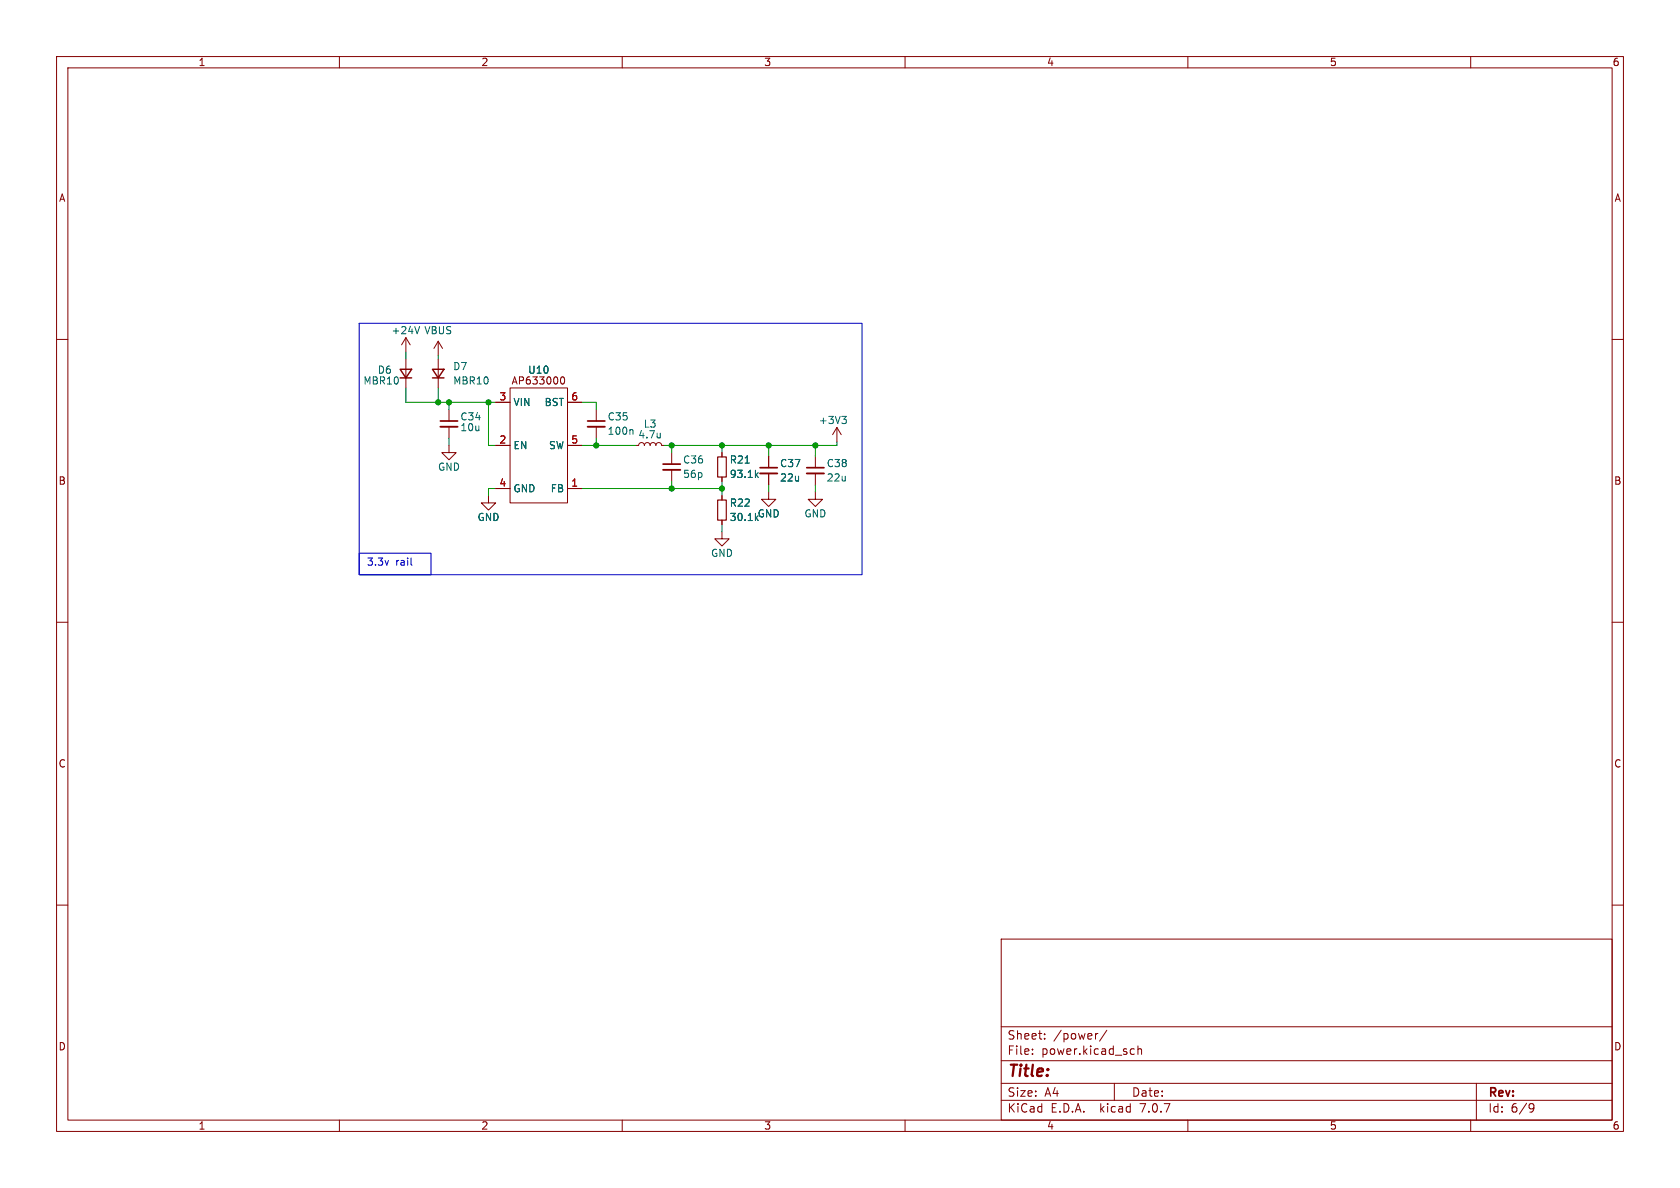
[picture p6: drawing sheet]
<svg xmlns="http://www.w3.org/2000/svg" width="297mm" height="210mm" viewBox="0 0 297 210" stroke-linecap="round" stroke-linejoin="round" font-family="sans-serif">
<g fill="none" stroke="#840000" stroke-width=".18">
<path d="M10 10h277v190h-277zM12 12h273v186h-273zM60 10v2M110 10v2M160 10v2M210 10v2M260 10v2M10 60h2M71.8 59.7v2.5M71.8 59.7l-.8 1.3M71.8 59.7l.7 1.3M285 60h2"/>
<path d="M71.8 63.5v5.1M77.5 60.3v2.6M77.5 63.5v5.1M77.5 60.3l-.8 1.3M77.5 60.3l.7 1.3M79.4 78.7v1.3h1.2l-1.2 1.3-1.3-1.3h1.3M79.4 72.4v2M79.4 75.4v2.1M87.6 78.7h2.6M87.6 71.1h2.6M90.2 68.6h10.1v20.3h-10.1zM99.1 67.1l.1-.4 .2-.1a.68 .68 0 0 1 .4 .7 .68 .68 0 0 1-.4 .6l-.2-.1-.1-.4"/>
<path d="M100.3 78.7h2.6M100.3 71.1h2.6M105.4 72.4v2M105.4 75.4v2.1M112.4 78.7h.5l.2-.3 .3-.2 .4 .2 .1 .3 .2-.3 .3-.2 .4 .2 .1 .3 .2-.3 .4-.2 .3 .2 .2 .3 .1-.3 .4-.2 .3 .2 .2 .3h.5M148 75.6l-.8 1.2M148 75.6v2.5M148 75.6l.7 1.2M86.4 87.6v1.3h1.2l-1.2 1.3-1.3-1.3h1.3M87.6 86.4h2.6M100.3 86.4h2.6M118.7 80v2"/>
<path d="M118.7 83.1v2M127.6 94v1.3h1.3l-1.3 1.2-1.2-1.2h1.2M127.6 80v.8M127.6 84.3v.8M127.6 87.6v.8M127.6 91.9v.8M135.9 87v1.3h1.3l-1.3 1.2-1.3-1.2h1.3M135.9 80.6v2.1M135.9 83.7v2M144.1 87v1.3h1.3l-1.3 1.2-1.2-1.2h1.2M144.1 80.6v2.1M144.1 83.7v2"/>
<path d="M10 110h2M285 110h2M10 160h2M285 160h2M177 166h108v32h-108zM60 198v2M110 198v2M160 198v2M177 194.5h108M177 191.5h108M177 187.5h108M177 181.5h108"/>
<path d="M182.5 186.3v.1M182.5 185.5v.1M184.7 183.6v.1M184.7 182.8v.1M194.1 182.7l-.3 .1M195.7 182.1l-1.3 2M197 191.5v3M200.1 185.4l.4 .1M200.5 186.3l-.4 .1M201.2 185.5l.2-.1 .3 .1 .1 .9M201.2 184.9v1.5M210 198v2"/>
<path d="M260 198v2M261 191.5v6.5M270.6 195.1l.5 .1a.99 .99 0 0 1-.4 1.4h-.2M271.2 195.7l-.3 .3h-.3"/>
</g>
<path d="M70.7 65.3h2.1l-1 1.5zM70.7 66.8h2.1M76.5 65.3h2l-1 1.5zM76.5 66.8h2" fill="none" stroke="#840000" stroke-width=".25"/>
<path d="M77.9 75.4h3M103.9 75.4h3M117.2 83.1h3.1M134.4 83.7h3M142.6 83.7h3.1" fill="none" stroke="#840000" stroke-width=".33"/>
<path d="M77.9 74.4h3M103.9 74.4h3M117.2 82h3.1M134.4 82.7h3M142.6 82.7h3.1" fill="none" stroke="#840000" stroke-width=".3"/>
<path d="M126.9 80.8h1.5v3.5h-1.5zM126.9 88.4h1.5v3.5h-1.5z" fill="none" stroke="#840000" stroke-width=".2"/>
<path d="M74.2 57.7l-.4 1.3M111.7 75.9l.2 .2v.7M116.7 76.6v.8M116.7 77.3v.1M148.8 73.6h.8l-.4 .5M149.4 74.1l.2 .2v.3l-.2 .3M131.7 81.9h.8M133.7 83.9l.3 .5M134 83.6l-.4 .4" fill="none" stroke="#006464" stroke-width=".18"/>
<path d="M63.5 57.2h88.9v44.4h-88.9zM63.5 97.8h12.7v3.8h-12.7zM72.7 99.9h.2" fill="none" stroke="#0000c2" stroke-width=".18"/>
<g fill="none" stroke="#009600" stroke-width=".18">
<path d="M71.8 68.6v2.5h15.8M71.8 62.2v1.3M77.5 62.9v.6M77.5 68.6v2.5M79.4 71.1v1.3M79.4 77.5v1.2M86.4 71.1v7.6h1.2M102.9 78.7h9.5M102.9 71.1h2.5v1.3M105.4 77.5v1.2M118.7 78.7v1.3M127.6 78.7v1.3"/>
<path d="M135.9 78.7v1.9M144.1 78.7v1.9M148 78.1v.6h-30.5M87.6 86.4h-1.2v1.2M102.9 86.4h24.7M118.7 85.1v1.3M127.6 85.1v2.5M127.6 92.7v1.3M135.9 85.7v1.3M144.1 85.7v1.3"/>
</g>
<g fill="#009600" stroke="#009600" stroke-width=".18">
<circle cx="135.9" cy="78.7" r=".46"/>
<circle cx="127.6" cy="78.7" r=".46"/>
<circle cx="118.7" cy="78.7" r=".46"/>
<circle cx="118.7" cy="86.4" r=".46"/>
<circle cx="144.1" cy="78.7" r=".46"/>
<circle cx="127.6" cy="86.4" r=".46"/>
<circle cx="105.4" cy="78.7" r=".46"/>
<circle cx="86.4" cy="71.1" r=".46"/>
<circle cx="79.4" cy="71.1" r=".46"/>
<circle cx="77.5" cy="71.1" r=".46"/>
</g>
<text font-size="2.8" fill="#840000" x="178" y="190.9">Title:</text>
<g font-size="2.1" fill="#840000">
<text x="178" y="184">Sheet:</text>
<text x="186.2" y="184">/power/</text>
<text x="178" y="186.7">File:</text>
<text x="184.1" y="186.7">power.kicad_sch</text>
<text x="178" y="196.9">KiCad</text>
<text x="178" y="194.1">Size:</text>
<text x="184.7" y="194.1">A4</text>
<text x="185.7" y="196.9">E.D.A.</text>
<text x="194.6" y="196.9">kicad</text>
<text x="200" y="194.1">Date:</text>
<text x="201.8" y="196.9">7.0.7</text>
<text x="263" y="194.3">Rev:</text>
<text x="263" y="196.9">Id:</text>
<text x="267.1" y="196.9">6/9</text>
</g>
<g font-size="1.8" fill="#840000">
<text x="35" y="11.9">1</text>
<text x="85" y="11.9">2</text>
<text x="135" y="11.9">3</text>
<text x="185" y="11.9">4</text>
<text x="235" y="11.9">5</text>
<text x="285" y="11.9">6</text>
<text x="10.3" y="35.9">A</text>
<text x="285.3" y="35.9">A</text>
<text x="90.3" y="68.2">AP633000</text>
<text x="10.3" y="85.9">B</text>
<text x="285.3" y="85.9">B</text>
<text x="10.3" y="135.9">C</text>
<text x="285.3" y="135.9">C</text>
<text x="10.3" y="185.9">D</text>
<text x="285.3" y="185.9">D</text>
<text x="35" y="199.9">1</text>
<text x="85" y="199.9">2</text>
<text x="135" y="199.9">3</text>
<text x="185" y="199.9">4</text>
<text x="235" y="199.9">5</text>
<text x="285" y="199.9">6</text>
</g>
<g font-size="1.8" fill="#006464">
<text x="69.1" y="59.3">+24V</text>
<text x="74.9" y="59.3">VBUS</text>
<text x="80" y="65.6">D7</text>
<text x="64.1" y="68.2">MBR10</text>
<text x="66.7" y="66.3">D6</text>
<text x="80" y="68.2">MBR10</text>
<text x="90.7" y="72">VIN</text>
<text x="93.3" y="66.3">U10</text>
<text x="96.2" y="72">BST</text>
<text x="81.3" y="74.5">C34</text>
<text x="81.3" y="76.4">10u</text>
<text x="107.3" y="77.1">100n</text>
<text x="107.3" y="74.5">C35</text>
<text x="112.7" y="77.7">4.7u</text>
<text x="113.7" y="75.8">L3</text>
<text x="144.7" y="75.2">+3V3</text>
<text x="77.3" y="83.4">GND</text>
<text x="90.7" y="79.6">EN</text>
<text x="97" y="79.6">SW</text>
<text x="120.7" y="82.1">C36</text>
<text x="128.9" y="82.1">R21</text>
<text x="137.8" y="82.8">C37</text>
<text x="146.1" y="82.8">C38</text>
<text x="90.7" y="87.2">GND</text>
<text x="97.3" y="87.2">FB</text>
<text x="120.7" y="84.7">56p</text>
<text x="128.9" y="84.7">93.1k</text>
<text x="128.9" y="89.8">R22</text>
<text x="137.8" y="85.3">22u</text>
<text x="146.1" y="85.3">22u</text>
<text x="84.3" y="92.3">GND</text>
<text x="128.9" y="92.3">30.1k</text>
<text x="133.9" y="91.7">GND</text>
<text x="142.1" y="91.7">GND</text>
<text x="125.6" y="98.7">GND</text>
</g>
<g font-size="1.8" fill="#a90000">
<text x="88.2" y="70.9">3</text>
<text x="100.9" y="70.9">6</text>
<text x="88.2" y="78.5">2</text>
<text x="100.9" y="78.5">5</text>
<text x="88.2" y="86.1">4</text>
<text x="100.9" y="86.1">1</text>
</g>
<g font-size="1.8" fill="#0000c2">
<text x="64.8" y="100.1">3.3v</text>
<text x="69.9" y="100.1">rail</text>
</g>
</svg>
